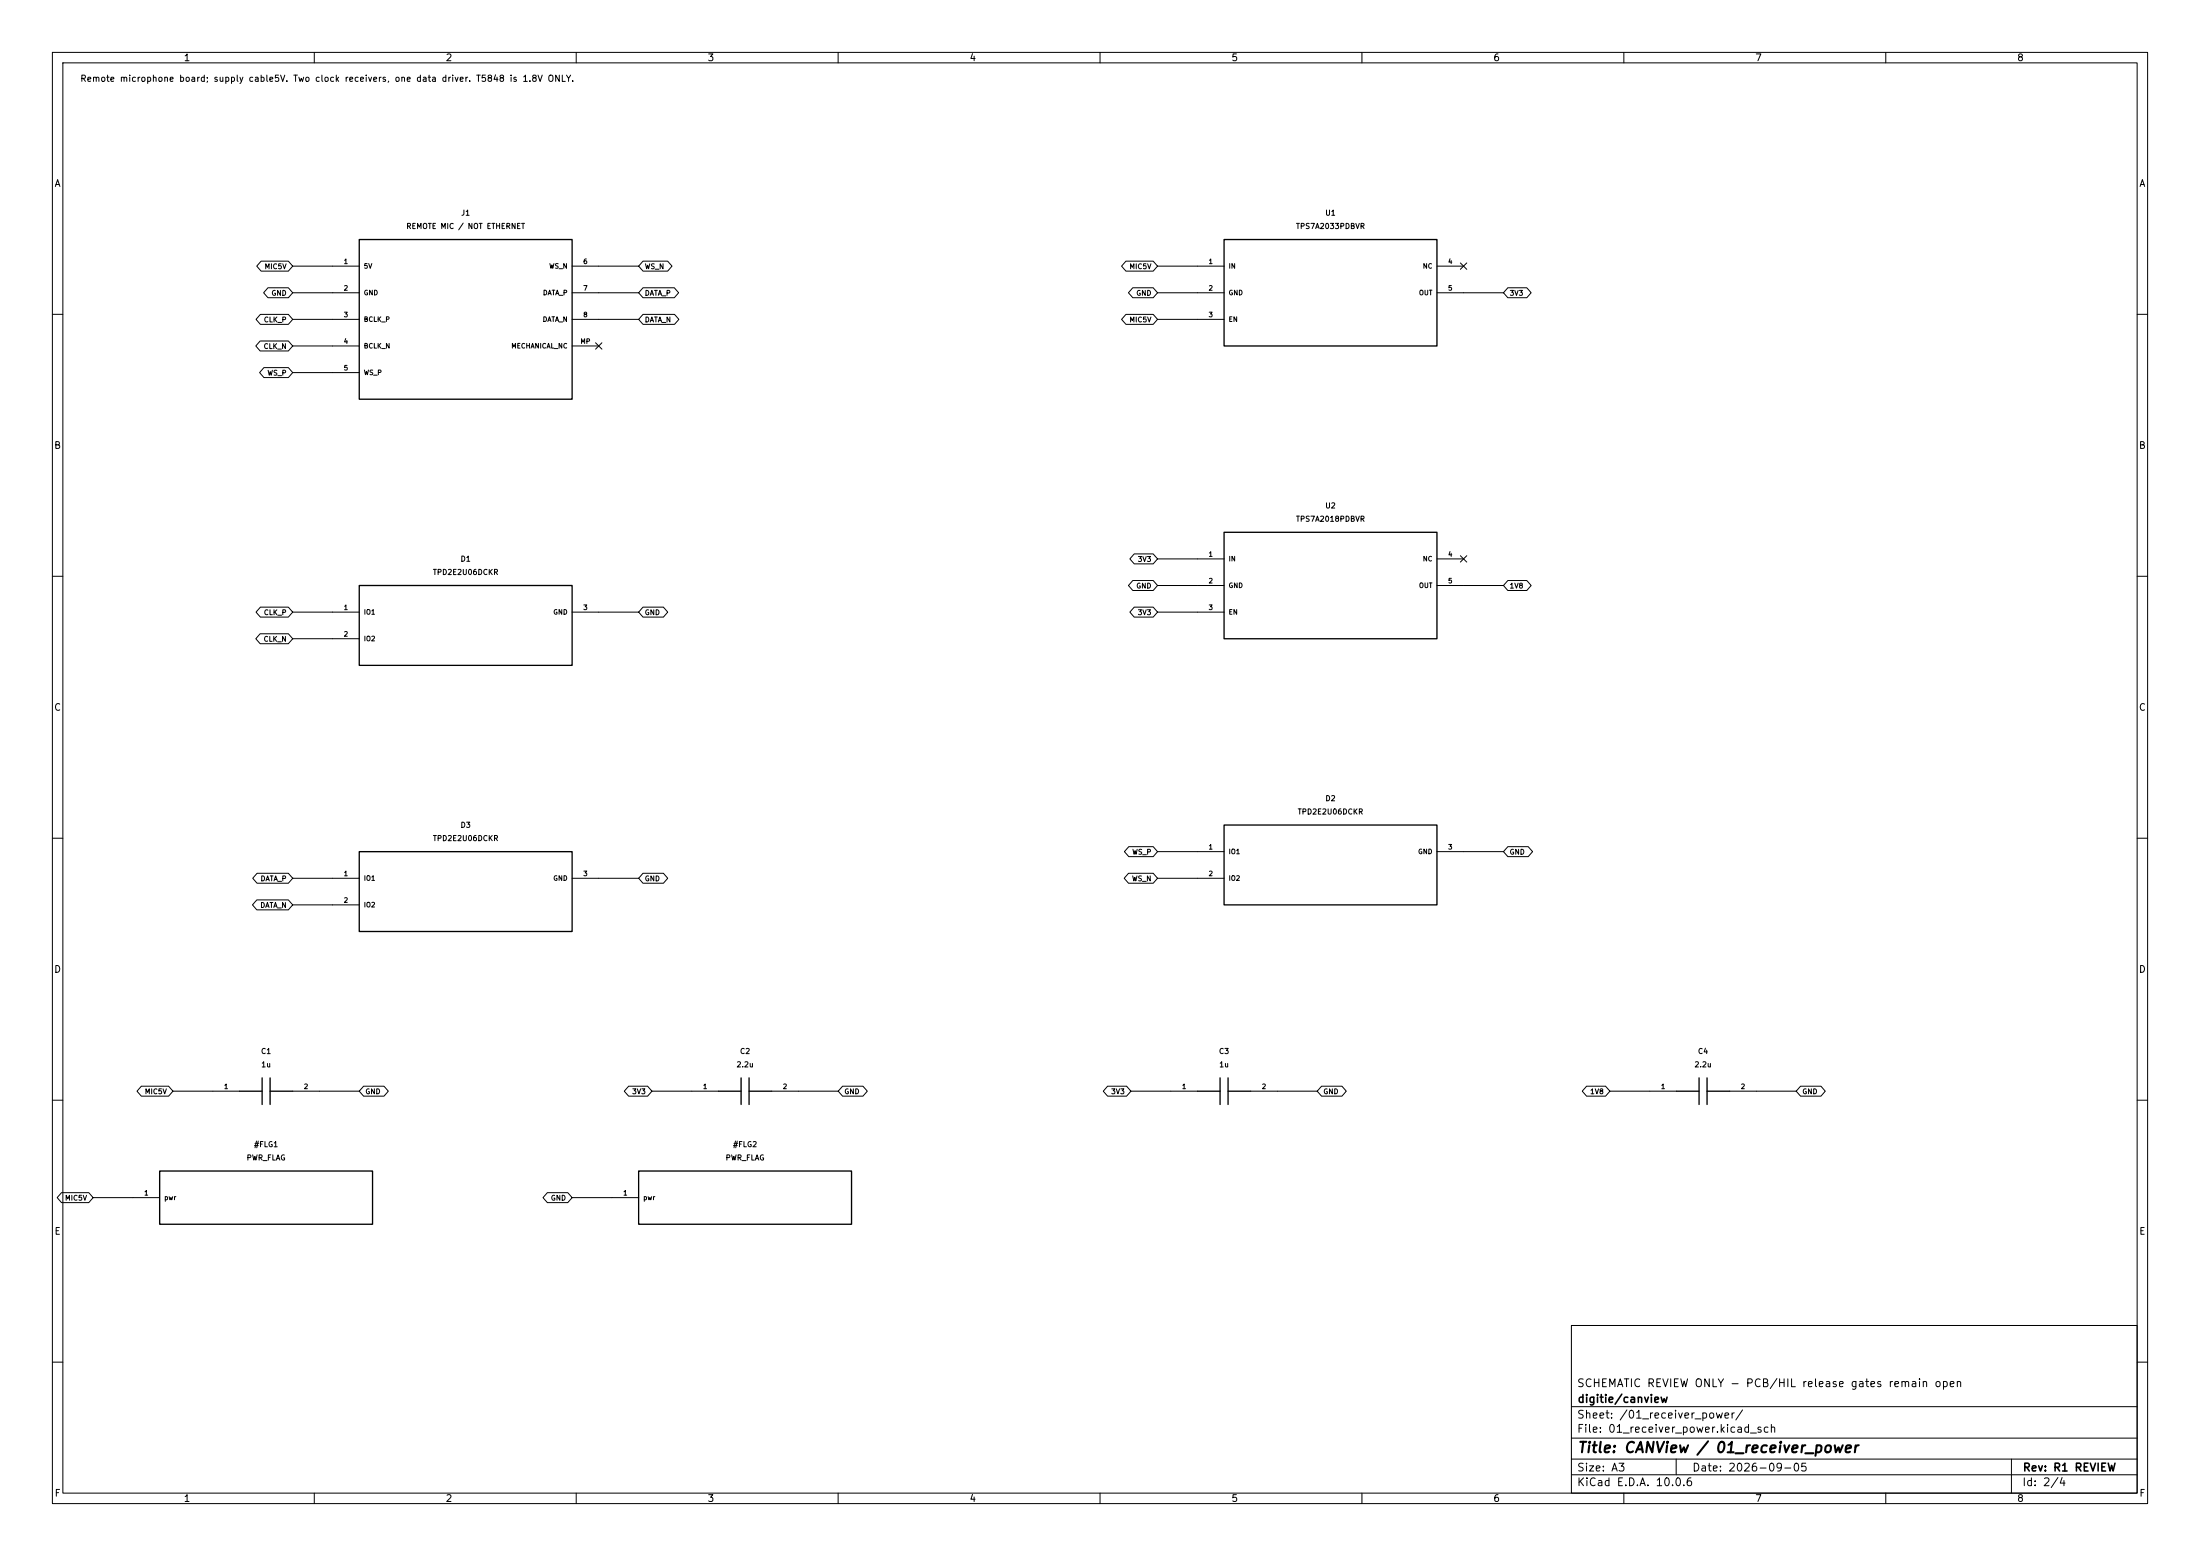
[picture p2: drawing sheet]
(kicad_sch (version 20250114) (generator "eeschema") (generator_version "10.0") (paper "A3") (title_block (title "CANView / 01_receiver_power") (date "2026-09-05") (rev "R1 REVIEW") (company "digitie/canview") (comment 1 "SCHEMATIC REVIEW ONLY - PCB/HIL release gates remain open"))
(lib_symbols (symbol "CANView:CANView_microphone_J1" (pin_names (offset 0.762)) (in_bom yes) (on_board yes)
(property "Reference" "J" (at 0.0000 20.3200 0)  (effects (font (size 1.0 1.0)) ))
(property "Value" "REMOTE MIC / NOT ETHERNET" (at 0.0000 17.7800 0)  (effects (font (size 1.0 1.0)) ))
(property "Footprint" "CANView:Connector_JST__JST_GH_SM08B-GHS-TB_1x08-1MP_P1.25mm_Horizontal" (at 0.0000 0.0000 0) (hide yes) (effects (font (size 1.0 1.0)) ))
(symbol "CANView_microphone_J1_0_1" (rectangle (start -20.32 15.24) (end 20.32 -15.24) (stroke (width 0.254) (type default)) (fill (type background))))
(symbol "CANView_microphone_J1_1_1"
(pin passive line (at -25.4 10.16 0) (length 5.08) (name "5V" (effects (font (size 0.9 0.9)) )) (number "1" (effects (font (size 0.9 0.9)) )))
(pin passive line (at -25.4 5.08 0) (length 5.08) (name "GND" (effects (font (size 0.9 0.9)) )) (number "2" (effects (font (size 0.9 0.9)) )))
(pin passive line (at -25.4 0.0 0) (length 5.08) (name "BCLK_P" (effects (font (size 0.9 0.9)) )) (number "3" (effects (font (size 0.9 0.9)) )))
(pin passive line (at -25.4 -5.08 0) (length 5.08) (name "BCLK_N" (effects (font (size 0.9 0.9)) )) (number "4" (effects (font (size 0.9 0.9)) )))
(pin passive line (at -25.4 -10.16 0) (length 5.08) (name "WS_P" (effects (font (size 0.9 0.9)) )) (number "5" (effects (font (size 0.9 0.9)) )))
(pin passive line (at 25.4 10.16 180) (length 5.08) (name "WS_N" (effects (font (size 0.9 0.9)) )) (number "6" (effects (font (size 0.9 0.9)) )))
(pin passive line (at 25.4 5.08 180) (length 5.08) (name "DATA_P" (effects (font (size 0.9 0.9)) )) (number "7" (effects (font (size 0.9 0.9)) )))
(pin passive line (at 25.4 0.0 180) (length 5.08) (name "DATA_N" (effects (font (size 0.9 0.9)) )) (number "8" (effects (font (size 0.9 0.9)) )))
(pin passive line (at 25.4 -5.08 180) (length 5.08) (name "MECHANICAL_NC" (effects (font (size 0.9 0.9)) )) (number "MP" (effects (font (size 0.9 0.9)) )))))
(symbol "CANView:CANView_microphone_U1" (pin_names (offset 0.762)) (in_bom yes) (on_board yes)
(property "Reference" "U" (at 0.0000 15.2400 0)  (effects (font (size 1.0 1.0)) ))
(property "Value" "TPS7A2033PDBVR" (at 0.0000 12.7000 0)  (effects (font (size 1.0 1.0)) ))
(property "Footprint" "CANView:Package_TO_SOT_SMD__SOT-23-5" (at 0.0000 0.0000 0) (hide yes) (effects (font (size 1.0 1.0)) ))
(symbol "CANView_microphone_U1_0_1" (rectangle (start -20.32 10.16) (end 20.32 -10.16) (stroke (width 0.254) (type default)) (fill (type background))))
(symbol "CANView_microphone_U1_1_1"
(pin power_in line (at -25.4 5.08 0) (length 5.08) (name "IN" (effects (font (size 0.9 0.9)) )) (number "1" (effects (font (size 0.9 0.9)) )))
(pin power_in line (at -25.4 0.0 0) (length 5.08) (name "GND" (effects (font (size 0.9 0.9)) )) (number "2" (effects (font (size 0.9 0.9)) )))
(pin input line (at -25.4 -5.08 0) (length 5.08) (name "EN" (effects (font (size 0.9 0.9)) )) (number "3" (effects (font (size 0.9 0.9)) )))
(pin passive line (at 25.4 5.08 180) (length 5.08) (name "NC" (effects (font (size 0.9 0.9)) )) (number "4" (effects (font (size 0.9 0.9)) )))
(pin power_out line (at 25.4 0.0 180) (length 5.08) (name "OUT" (effects (font (size 0.9 0.9)) )) (number "5" (effects (font (size 0.9 0.9)) )))))
(symbol "CANView:CANView_microphone_C1" (pin_names (offset 0.762) (hide yes)) (in_bom yes) (on_board yes)
(property "Reference" "C" (at 0.0000 7.6200 0)  (effects (font (size 1.0 1.0)) ))
(property "Value" "1u" (at 0.0000 5.0800 0)  (effects (font (size 1.0 1.0)) ))
(property "Footprint" "CANView:Capacitor_SMD__C_0603_1608Metric" (at 0.0000 0.0000 0) (hide yes) (effects (font (size 1.0 1.0)) ))
(symbol "CANView_microphone_C1_0_1" (polyline (pts (xy -0.762 -2.54) (xy -0.762 2.54)) (stroke (width 0.254) (type default)) (fill (type none)))(polyline (pts (xy 0.762 -2.54) (xy 0.762 2.54)) (stroke (width 0.254) (type default)) (fill (type none)))(polyline (pts (xy -5.08 0) (xy -0.762 0)) (stroke (width 0.254) (type default)) (fill (type none)))(polyline (pts (xy 0.762 0) (xy 5.08 0)) (stroke (width 0.254) (type default)) (fill (type none))))
(symbol "CANView_microphone_C1_1_1"
(pin passive line (at -10.16 0 0) (length 5.08) (name "1" (effects (font (size 0.9 0.9)) )) (number "1" (effects (font (size 0.9 0.9)) )))
(pin passive line (at 10.16 0 180) (length 5.08) (name "2" (effects (font (size 0.9 0.9)) )) (number "2" (effects (font (size 0.9 0.9)) )))))
(symbol "CANView:CANView_microphone_C2" (pin_names (offset 0.762) (hide yes)) (in_bom yes) (on_board yes)
(property "Reference" "C" (at 0.0000 7.6200 0)  (effects (font (size 1.0 1.0)) ))
(property "Value" "2.2u" (at 0.0000 5.0800 0)  (effects (font (size 1.0 1.0)) ))
(property "Footprint" "CANView:Capacitor_SMD__C_0603_1608Metric" (at 0.0000 0.0000 0) (hide yes) (effects (font (size 1.0 1.0)) ))
(symbol "CANView_microphone_C2_0_1" (polyline (pts (xy -0.762 -2.54) (xy -0.762 2.54)) (stroke (width 0.254) (type default)) (fill (type none)))(polyline (pts (xy 0.762 -2.54) (xy 0.762 2.54)) (stroke (width 0.254) (type default)) (fill (type none)))(polyline (pts (xy -5.08 0) (xy -0.762 0)) (stroke (width 0.254) (type default)) (fill (type none)))(polyline (pts (xy 0.762 0) (xy 5.08 0)) (stroke (width 0.254) (type default)) (fill (type none))))
(symbol "CANView_microphone_C2_1_1"
(pin passive line (at -10.16 0 0) (length 5.08) (name "1" (effects (font (size 0.9 0.9)) )) (number "1" (effects (font (size 0.9 0.9)) )))
(pin passive line (at 10.16 0 180) (length 5.08) (name "2" (effects (font (size 0.9 0.9)) )) (number "2" (effects (font (size 0.9 0.9)) )))))
(symbol "CANView:CANView_microphone_U2" (pin_names (offset 0.762)) (in_bom yes) (on_board yes)
(property "Reference" "U" (at 0.0000 15.2400 0)  (effects (font (size 1.0 1.0)) ))
(property "Value" "TPS7A2018PDBVR" (at 0.0000 12.7000 0)  (effects (font (size 1.0 1.0)) ))
(property "Footprint" "CANView:Package_TO_SOT_SMD__SOT-23-5" (at 0.0000 0.0000 0) (hide yes) (effects (font (size 1.0 1.0)) ))
(symbol "CANView_microphone_U2_0_1" (rectangle (start -20.32 10.16) (end 20.32 -10.16) (stroke (width 0.254) (type default)) (fill (type background))))
(symbol "CANView_microphone_U2_1_1"
(pin power_in line (at -25.4 5.08 0) (length 5.08) (name "IN" (effects (font (size 0.9 0.9)) )) (number "1" (effects (font (size 0.9 0.9)) )))
(pin power_in line (at -25.4 0.0 0) (length 5.08) (name "GND" (effects (font (size 0.9 0.9)) )) (number "2" (effects (font (size 0.9 0.9)) )))
(pin input line (at -25.4 -5.08 0) (length 5.08) (name "EN" (effects (font (size 0.9 0.9)) )) (number "3" (effects (font (size 0.9 0.9)) )))
(pin passive line (at 25.4 5.08 180) (length 5.08) (name "NC" (effects (font (size 0.9 0.9)) )) (number "4" (effects (font (size 0.9 0.9)) )))
(pin power_out line (at 25.4 0.0 180) (length 5.08) (name "OUT" (effects (font (size 0.9 0.9)) )) (number "5" (effects (font (size 0.9 0.9)) )))))
(symbol "CANView:CANView_microphone_C3" (pin_names (offset 0.762) (hide yes)) (in_bom yes) (on_board yes)
(property "Reference" "C" (at 0.0000 7.6200 0)  (effects (font (size 1.0 1.0)) ))
(property "Value" "1u" (at 0.0000 5.0800 0)  (effects (font (size 1.0 1.0)) ))
(property "Footprint" "CANView:Capacitor_SMD__C_0603_1608Metric" (at 0.0000 0.0000 0) (hide yes) (effects (font (size 1.0 1.0)) ))
(symbol "CANView_microphone_C3_0_1" (polyline (pts (xy -0.762 -2.54) (xy -0.762 2.54)) (stroke (width 0.254) (type default)) (fill (type none)))(polyline (pts (xy 0.762 -2.54) (xy 0.762 2.54)) (stroke (width 0.254) (type default)) (fill (type none)))(polyline (pts (xy -5.08 0) (xy -0.762 0)) (stroke (width 0.254) (type default)) (fill (type none)))(polyline (pts (xy 0.762 0) (xy 5.08 0)) (stroke (width 0.254) (type default)) (fill (type none))))
(symbol "CANView_microphone_C3_1_1"
(pin passive line (at -10.16 0 0) (length 5.08) (name "1" (effects (font (size 0.9 0.9)) )) (number "1" (effects (font (size 0.9 0.9)) )))
(pin passive line (at 10.16 0 180) (length 5.08) (name "2" (effects (font (size 0.9 0.9)) )) (number "2" (effects (font (size 0.9 0.9)) )))))
(symbol "CANView:CANView_microphone_C4" (pin_names (offset 0.762) (hide yes)) (in_bom yes) (on_board yes)
(property "Reference" "C" (at 0.0000 7.6200 0)  (effects (font (size 1.0 1.0)) ))
(property "Value" "2.2u" (at 0.0000 5.0800 0)  (effects (font (size 1.0 1.0)) ))
(property "Footprint" "CANView:Capacitor_SMD__C_0603_1608Metric" (at 0.0000 0.0000 0) (hide yes) (effects (font (size 1.0 1.0)) ))
(symbol "CANView_microphone_C4_0_1" (polyline (pts (xy -0.762 -2.54) (xy -0.762 2.54)) (stroke (width 0.254) (type default)) (fill (type none)))(polyline (pts (xy 0.762 -2.54) (xy 0.762 2.54)) (stroke (width 0.254) (type default)) (fill (type none)))(polyline (pts (xy -5.08 0) (xy -0.762 0)) (stroke (width 0.254) (type default)) (fill (type none)))(polyline (pts (xy 0.762 0) (xy 5.08 0)) (stroke (width 0.254) (type default)) (fill (type none))))
(symbol "CANView_microphone_C4_1_1"
(pin passive line (at -10.16 0 0) (length 5.08) (name "1" (effects (font (size 0.9 0.9)) )) (number "1" (effects (font (size 0.9 0.9)) )))
(pin passive line (at 10.16 0 180) (length 5.08) (name "2" (effects (font (size 0.9 0.9)) )) (number "2" (effects (font (size 0.9 0.9)) )))))
(symbol "CANView:CANView_microphone_D1" (pin_names (offset 0.762)) (in_bom yes) (on_board yes)
(property "Reference" "D" (at 0.0000 12.7000 0)  (effects (font (size 1.0 1.0)) ))
(property "Value" "TPD2E2U06DCKR" (at 0.0000 10.1600 0)  (effects (font (size 1.0 1.0)) ))
(property "Footprint" "CANView:Package_TO_SOT_SMD__SOT-323_SC-70" (at 0.0000 0.0000 0) (hide yes) (effects (font (size 1.0 1.0)) ))
(symbol "CANView_microphone_D1_0_1" (rectangle (start -20.32 7.62) (end 20.32 -7.62) (stroke (width 0.254) (type default)) (fill (type background))))
(symbol "CANView_microphone_D1_1_1"
(pin passive line (at -25.4 2.54 0) (length 5.08) (name "IO1" (effects (font (size 0.9 0.9)) )) (number "1" (effects (font (size 0.9 0.9)) )))
(pin passive line (at -25.4 -2.54 0) (length 5.08) (name "IO2" (effects (font (size 0.9 0.9)) )) (number "2" (effects (font (size 0.9 0.9)) )))
(pin passive line (at 25.4 2.54 180) (length 5.08) (name "GND" (effects (font (size 0.9 0.9)) )) (number "3" (effects (font (size 0.9 0.9)) )))))
(symbol "CANView:CANView_microphone_D2" (pin_names (offset 0.762)) (in_bom yes) (on_board yes)
(property "Reference" "D" (at 0.0000 12.7000 0)  (effects (font (size 1.0 1.0)) ))
(property "Value" "TPD2E2U06DCKR" (at 0.0000 10.1600 0)  (effects (font (size 1.0 1.0)) ))
(property "Footprint" "CANView:Package_TO_SOT_SMD__SOT-323_SC-70" (at 0.0000 0.0000 0) (hide yes) (effects (font (size 1.0 1.0)) ))
(symbol "CANView_microphone_D2_0_1" (rectangle (start -20.32 7.62) (end 20.32 -7.62) (stroke (width 0.254) (type default)) (fill (type background))))
(symbol "CANView_microphone_D2_1_1"
(pin passive line (at -25.4 2.54 0) (length 5.08) (name "IO1" (effects (font (size 0.9 0.9)) )) (number "1" (effects (font (size 0.9 0.9)) )))
(pin passive line (at -25.4 -2.54 0) (length 5.08) (name "IO2" (effects (font (size 0.9 0.9)) )) (number "2" (effects (font (size 0.9 0.9)) )))
(pin passive line (at 25.4 2.54 180) (length 5.08) (name "GND" (effects (font (size 0.9 0.9)) )) (number "3" (effects (font (size 0.9 0.9)) )))))
(symbol "CANView:CANView_microphone_D3" (pin_names (offset 0.762)) (in_bom yes) (on_board yes)
(property "Reference" "D" (at 0.0000 12.7000 0)  (effects (font (size 1.0 1.0)) ))
(property "Value" "TPD2E2U06DCKR" (at 0.0000 10.1600 0)  (effects (font (size 1.0 1.0)) ))
(property "Footprint" "CANView:Package_TO_SOT_SMD__SOT-323_SC-70" (at 0.0000 0.0000 0) (hide yes) (effects (font (size 1.0 1.0)) ))
(symbol "CANView_microphone_D3_0_1" (rectangle (start -20.32 7.62) (end 20.32 -7.62) (stroke (width 0.254) (type default)) (fill (type background))))
(symbol "CANView_microphone_D3_1_1"
(pin passive line (at -25.4 2.54 0) (length 5.08) (name "IO1" (effects (font (size 0.9 0.9)) )) (number "1" (effects (font (size 0.9 0.9)) )))
(pin passive line (at -25.4 -2.54 0) (length 5.08) (name "IO2" (effects (font (size 0.9 0.9)) )) (number "2" (effects (font (size 0.9 0.9)) )))
(pin passive line (at 25.4 2.54 180) (length 5.08) (name "GND" (effects (font (size 0.9 0.9)) )) (number "3" (effects (font (size 0.9 0.9)) )))))
(symbol "CANView:CANView_microphone_#FLG1" (pin_names (offset 0.762)) (in_bom no) (on_board no)
(property "Reference" "#" (at 0.0000 10.1600 0)  (effects (font (size 1.0 1.0)) ))
(property "Value" "PWR_FLAG" (at 0.0000 7.6200 0)  (effects (font (size 1.0 1.0)) ))
(property "Footprint" "" (at 0.0000 0.0000 0) (hide yes) (effects (font (size 1.0 1.0)) ))
(symbol "CANView_microphone_#FLG1_0_1" (rectangle (start -20.32 5.08) (end 20.32 -5.08) (stroke (width 0.254) (type default)) (fill (type background))))
(symbol "CANView_microphone_#FLG1_1_1"
(pin power_out line (at -25.4 0.0 0) (length 5.08) (name "pwr" (effects (font (size 0.9 0.9)) )) (number "1" (effects (font (size 0.9 0.9)) )))))
(symbol "CANView:CANView_microphone_#FLG2" (pin_names (offset 0.762)) (in_bom no) (on_board no)
(property "Reference" "#" (at 0.0000 10.1600 0)  (effects (font (size 1.0 1.0)) ))
(property "Value" "PWR_FLAG" (at 0.0000 7.6200 0)  (effects (font (size 1.0 1.0)) ))
(property "Footprint" "" (at 0.0000 0.0000 0) (hide yes) (effects (font (size 1.0 1.0)) ))
(symbol "CANView_microphone_#FLG2_0_1" (rectangle (start -20.32 5.08) (end 20.32 -5.08) (stroke (width 0.254) (type default)) (fill (type background))))
(symbol "CANView_microphone_#FLG2_1_1"
(pin power_out line (at -25.4 0.0 0) (length 5.08) (name "pwr" (effects (font (size 0.9 0.9)) )) (number "1" (effects (font (size 0.9 0.9)) ))))))
(text "Remote microphone board; supply cable5V. Two clock receivers, one data driver. T5848 is 1.8V ONLY." (at 15.24 15.24 0) (effects (font (size 1.2 1.2)) (justify left)))
(symbol (lib_id "CANView:CANView_microphone_J1") (at 88.9000 60.9600 0) (unit 1) (in_bom yes) (on_board yes) (dnp no) (property "Reference" "J1" (at 88.9000 40.6400 0)  (effects (font (size 1.0 1.0)) ))(property "Value" "REMOTE MIC / NOT ETHERNET" (at 88.9000 43.1800 0)  (effects (font (size 1.0 1.0)) ))(property "Footprint" "CANView:Connector_JST__JST_GH_SM08B-GHS-TB_1x08-1MP_P1.25mm_Horizontal" (at 88.9000 60.9600 0) (hide yes) (effects (font (size 1.0 1.0)) ))(property "MPN" "SM08B-GHS-TB(LF)(SN)" (at 88.9000 60.9600 0) (hide yes) (effects (font (size 1.0 1.0)) ))(property "Specification" "8-wire4twisted-pairs; keyed GH8 both ends;1:1 cable <=3m design target, SI qualification required" (at 88.9000 60.9600 0) (hide yes) (effects (font (size 1.0 1.0)) ))(property "Source" "jst-gh" (at 88.9000 60.9600 0) (hide yes) (effects (font (size 1.0 1.0)) ))(property "Assembly" "FIT" (at 88.9000 60.9600 0) (hide yes) (effects (font (size 1.0 1.0)) )))
(wire (pts (xy 63.5000 50.8000) (xy 55.8800 50.8000)) (stroke (width 0) (type default)))
(global_label "MIC5V" (shape bidirectional) (at 55.8800 50.8000 180) (effects (font (size 0.95 0.95)) (justify right)) (property "Intersheetrefs" "${INTERSHEET_REFS}" (at 55.8800 50.8000 0) (hide yes) (effects (font (size 1.0 1.0)) )))
(wire (pts (xy 63.5000 55.8800) (xy 55.8800 55.8800)) (stroke (width 0) (type default)))
(global_label "GND" (shape bidirectional) (at 55.8800 55.8800 180) (effects (font (size 0.95 0.95)) (justify right)) (property "Intersheetrefs" "${INTERSHEET_REFS}" (at 55.8800 55.8800 0) (hide yes) (effects (font (size 1.0 1.0)) )))
(wire (pts (xy 63.5000 60.9600) (xy 55.8800 60.9600)) (stroke (width 0) (type default)))
(global_label "CLK_P" (shape bidirectional) (at 55.8800 60.9600 180) (effects (font (size 0.95 0.95)) (justify right)) (property "Intersheetrefs" "${INTERSHEET_REFS}" (at 55.8800 60.9600 0) (hide yes) (effects (font (size 1.0 1.0)) )))
(wire (pts (xy 63.5000 66.0400) (xy 55.8800 66.0400)) (stroke (width 0) (type default)))
(global_label "CLK_N" (shape bidirectional) (at 55.8800 66.0400 180) (effects (font (size 0.95 0.95)) (justify right)) (property "Intersheetrefs" "${INTERSHEET_REFS}" (at 55.8800 66.0400 0) (hide yes) (effects (font (size 1.0 1.0)) )))
(wire (pts (xy 63.5000 71.1200) (xy 55.8800 71.1200)) (stroke (width 0) (type default)))
(global_label "WS_P" (shape bidirectional) (at 55.8800 71.1200 180) (effects (font (size 0.95 0.95)) (justify right)) (property "Intersheetrefs" "${INTERSHEET_REFS}" (at 55.8800 71.1200 0) (hide yes) (effects (font (size 1.0 1.0)) )))
(wire (pts (xy 114.3000 50.8000) (xy 121.9200 50.8000)) (stroke (width 0) (type default)))
(global_label "WS_N" (shape bidirectional) (at 121.9200 50.8000 0) (effects (font (size 0.95 0.95)) (justify left)) (property "Intersheetrefs" "${INTERSHEET_REFS}" (at 121.9200 50.8000 0) (hide yes) (effects (font (size 1.0 1.0)) )))
(wire (pts (xy 114.3000 55.8800) (xy 121.9200 55.8800)) (stroke (width 0) (type default)))
(global_label "DATA_P" (shape bidirectional) (at 121.9200 55.8800 0) (effects (font (size 0.95 0.95)) (justify left)) (property "Intersheetrefs" "${INTERSHEET_REFS}" (at 121.9200 55.8800 0) (hide yes) (effects (font (size 1.0 1.0)) )))
(wire (pts (xy 114.3000 60.9600) (xy 121.9200 60.9600)) (stroke (width 0) (type default)))
(global_label "DATA_N" (shape bidirectional) (at 121.9200 60.9600 0) (effects (font (size 0.95 0.95)) (justify left)) (property "Intersheetrefs" "${INTERSHEET_REFS}" (at 121.9200 60.9600 0) (hide yes) (effects (font (size 1.0 1.0)) )))
(no_connect (at 114.3000 66.0400))
(symbol (lib_id "CANView:CANView_microphone_U1") (at 254.0000 55.8800 0) (unit 1) (in_bom yes) (on_board yes) (dnp no) (property "Reference" "U1" (at 254.0000 40.6400 0)  (effects (font (size 1.0 1.0)) ))(property "Value" "TPS7A2033PDBVR" (at 254.0000 43.1800 0)  (effects (font (size 1.0 1.0)) ))(property "Footprint" "CANView:Package_TO_SOT_SMD__SOT-23-5" (at 254.0000 55.8800 0) (hide yes) (effects (font (size 1.0 1.0)) ))(property "MPN" "TPS7A2033PDBVR" (at 254.0000 55.8800 0) (hide yes) (effects (font (size 1.0 1.0)) ))(property "Specification" "300mA LDO; fixed 3.3V; 1uF effective output minimum" (at 254.0000 55.8800 0) (hide yes) (effects (font (size 1.0 1.0)) ))(property "Source" "tps7a20: p4 DBV pins, input/output capacitor requirements" (at 254.0000 55.8800 0) (hide yes) (effects (font (size 1.0 1.0)) ))(property "Assembly" "FIT" (at 254.0000 55.8800 0) (hide yes) (effects (font (size 1.0 1.0)) )))
(wire (pts (xy 228.6000 50.8000) (xy 220.9800 50.8000)) (stroke (width 0) (type default)))
(global_label "MIC5V" (shape bidirectional) (at 220.9800 50.8000 180) (effects (font (size 0.95 0.95)) (justify right)) (property "Intersheetrefs" "${INTERSHEET_REFS}" (at 220.9800 50.8000 0) (hide yes) (effects (font (size 1.0 1.0)) )))
(wire (pts (xy 228.6000 55.8800) (xy 220.9800 55.8800)) (stroke (width 0) (type default)))
(global_label "GND" (shape bidirectional) (at 220.9800 55.8800 180) (effects (font (size 0.95 0.95)) (justify right)) (property "Intersheetrefs" "${INTERSHEET_REFS}" (at 220.9800 55.8800 0) (hide yes) (effects (font (size 1.0 1.0)) )))
(wire (pts (xy 228.6000 60.9600) (xy 220.9800 60.9600)) (stroke (width 0) (type default)))
(global_label "MIC5V" (shape bidirectional) (at 220.9800 60.9600 180) (effects (font (size 0.95 0.95)) (justify right)) (property "Intersheetrefs" "${INTERSHEET_REFS}" (at 220.9800 60.9600 0) (hide yes) (effects (font (size 1.0 1.0)) )))
(no_connect (at 279.4000 50.8000))
(wire (pts (xy 279.4000 55.8800) (xy 287.0200 55.8800)) (stroke (width 0) (type default)))
(global_label "3V3" (shape bidirectional) (at 287.0200 55.8800 0) (effects (font (size 0.95 0.95)) (justify left)) (property "Intersheetrefs" "${INTERSHEET_REFS}" (at 287.0200 55.8800 0) (hide yes) (effects (font (size 1.0 1.0)) )))
(symbol (lib_id "CANView:CANView_microphone_C1") (at 50.8000 208.2800 0) (unit 1) (in_bom yes) (on_board yes) (dnp no) (property "Reference" "C1" (at 50.8000 200.6600 0)  (effects (font (size 1.0 1.0)) ))(property "Value" "1u" (at 50.8000 203.2000 0)  (effects (font (size 1.0 1.0)) ))(property "Footprint" "CANView:Capacitor_SMD__C_0603_1608Metric" (at 50.8000 208.2800 0) (hide yes) (effects (font (size 1.0 1.0)) ))(property "MPN" "GEN-C-0603-1u-16V-X7R" (at 50.8000 208.2800 0) (hide yes) (effects (font (size 1.0 1.0)) ))(property "Specification" "16V; ±10%; X7R; -55..125C; verify effective capacitance under DC bias" (at 50.8000 208.2800 0) (hide yes) (effects (font (size 1.0 1.0)) ))(property "Source" "" (at 50.8000 208.2800 0) (hide yes) (effects (font (size 1.0 1.0)) ))(property "Assembly" "FIT" (at 50.8000 208.2800 0) (hide yes) (effects (font (size 1.0 1.0)) )))
(wire (pts (xy 40.6400 208.2800) (xy 33.0200 208.2800)) (stroke (width 0) (type default)))
(global_label "MIC5V" (shape bidirectional) (at 33.0200 208.2800 180) (effects (font (size 0.95 0.95)) (justify right)) (property "Intersheetrefs" "${INTERSHEET_REFS}" (at 33.0200 208.2800 0) (hide yes) (effects (font (size 1.0 1.0)) )))
(wire (pts (xy 60.9600 208.2800) (xy 68.5800 208.2800)) (stroke (width 0) (type default)))
(global_label "GND" (shape bidirectional) (at 68.5800 208.2800 0) (effects (font (size 0.95 0.95)) (justify left)) (property "Intersheetrefs" "${INTERSHEET_REFS}" (at 68.5800 208.2800 0) (hide yes) (effects (font (size 1.0 1.0)) )))
(symbol (lib_id "CANView:CANView_microphone_C2") (at 142.2400 208.2800 0) (unit 1) (in_bom yes) (on_board yes) (dnp no) (property "Reference" "C2" (at 142.2400 200.6600 0)  (effects (font (size 1.0 1.0)) ))(property "Value" "2.2u" (at 142.2400 203.2000 0)  (effects (font (size 1.0 1.0)) ))(property "Footprint" "CANView:Capacitor_SMD__C_0603_1608Metric" (at 142.2400 208.2800 0) (hide yes) (effects (font (size 1.0 1.0)) ))(property "MPN" "GEN-C-0603-2.2u-16V-X7R" (at 142.2400 208.2800 0) (hide yes) (effects (font (size 1.0 1.0)) ))(property "Specification" "16V; ±10%; X7R; -55..125C; verify effective capacitance under DC bias" (at 142.2400 208.2800 0) (hide yes) (effects (font (size 1.0 1.0)) ))(property "Source" "" (at 142.2400 208.2800 0) (hide yes) (effects (font (size 1.0 1.0)) ))(property "Assembly" "FIT" (at 142.2400 208.2800 0) (hide yes) (effects (font (size 1.0 1.0)) )))
(wire (pts (xy 132.0800 208.2800) (xy 124.4600 208.2800)) (stroke (width 0) (type default)))
(global_label "3V3" (shape bidirectional) (at 124.4600 208.2800 180) (effects (font (size 0.95 0.95)) (justify right)) (property "Intersheetrefs" "${INTERSHEET_REFS}" (at 124.4600 208.2800 0) (hide yes) (effects (font (size 1.0 1.0)) )))
(wire (pts (xy 152.4000 208.2800) (xy 160.0200 208.2800)) (stroke (width 0) (type default)))
(global_label "GND" (shape bidirectional) (at 160.0200 208.2800 0) (effects (font (size 0.95 0.95)) (justify left)) (property "Intersheetrefs" "${INTERSHEET_REFS}" (at 160.0200 208.2800 0) (hide yes) (effects (font (size 1.0 1.0)) )))
(symbol (lib_id "CANView:CANView_microphone_U2") (at 254.0000 111.7600 0) (unit 1) (in_bom yes) (on_board yes) (dnp no) (property "Reference" "U2" (at 254.0000 96.5200 0)  (effects (font (size 1.0 1.0)) ))(property "Value" "TPS7A2018PDBVR" (at 254.0000 99.0600 0)  (effects (font (size 1.0 1.0)) ))(property "Footprint" "CANView:Package_TO_SOT_SMD__SOT-23-5" (at 254.0000 111.7600 0) (hide yes) (effects (font (size 1.0 1.0)) ))(property "MPN" "TPS7A2018PDBVR" (at 254.0000 111.7600 0) (hide yes) (effects (font (size 1.0 1.0)) ))(property "Specification" "300mA LDO; fixed 1.8V; 1uF effective output minimum" (at 254.0000 111.7600 0) (hide yes) (effects (font (size 1.0 1.0)) ))(property "Source" "tps7a20: p4 DBV pins, input/output capacitor requirements" (at 254.0000 111.7600 0) (hide yes) (effects (font (size 1.0 1.0)) ))(property "Assembly" "FIT" (at 254.0000 111.7600 0) (hide yes) (effects (font (size 1.0 1.0)) )))
(wire (pts (xy 228.6000 106.6800) (xy 220.9800 106.6800)) (stroke (width 0) (type default)))
(global_label "3V3" (shape bidirectional) (at 220.9800 106.6800 180) (effects (font (size 0.95 0.95)) (justify right)) (property "Intersheetrefs" "${INTERSHEET_REFS}" (at 220.9800 106.6800 0) (hide yes) (effects (font (size 1.0 1.0)) )))
(wire (pts (xy 228.6000 111.7600) (xy 220.9800 111.7600)) (stroke (width 0) (type default)))
(global_label "GND" (shape bidirectional) (at 220.9800 111.7600 180) (effects (font (size 0.95 0.95)) (justify right)) (property "Intersheetrefs" "${INTERSHEET_REFS}" (at 220.9800 111.7600 0) (hide yes) (effects (font (size 1.0 1.0)) )))
(wire (pts (xy 228.6000 116.8400) (xy 220.9800 116.8400)) (stroke (width 0) (type default)))
(global_label "3V3" (shape bidirectional) (at 220.9800 116.8400 180) (effects (font (size 0.95 0.95)) (justify right)) (property "Intersheetrefs" "${INTERSHEET_REFS}" (at 220.9800 116.8400 0) (hide yes) (effects (font (size 1.0 1.0)) )))
(no_connect (at 279.4000 106.6800))
(wire (pts (xy 279.4000 111.7600) (xy 287.0200 111.7600)) (stroke (width 0) (type default)))
(global_label "1V8" (shape bidirectional) (at 287.0200 111.7600 0) (effects (font (size 0.95 0.95)) (justify left)) (property "Intersheetrefs" "${INTERSHEET_REFS}" (at 287.0200 111.7600 0) (hide yes) (effects (font (size 1.0 1.0)) )))
(symbol (lib_id "CANView:CANView_microphone_C3") (at 233.6800 208.2800 0) (unit 1) (in_bom yes) (on_board yes) (dnp no) (property "Reference" "C3" (at 233.6800 200.6600 0)  (effects (font (size 1.0 1.0)) ))(property "Value" "1u" (at 233.6800 203.2000 0)  (effects (font (size 1.0 1.0)) ))(property "Footprint" "CANView:Capacitor_SMD__C_0603_1608Metric" (at 233.6800 208.2800 0) (hide yes) (effects (font (size 1.0 1.0)) ))(property "MPN" "GEN-C-0603-1u-16V-X7R" (at 233.6800 208.2800 0) (hide yes) (effects (font (size 1.0 1.0)) ))(property "Specification" "16V; ±10%; X7R; -55..125C; verify effective capacitance under DC bias" (at 233.6800 208.2800 0) (hide yes) (effects (font (size 1.0 1.0)) ))(property "Source" "" (at 233.6800 208.2800 0) (hide yes) (effects (font (size 1.0 1.0)) ))(property "Assembly" "FIT" (at 233.6800 208.2800 0) (hide yes) (effects (font (size 1.0 1.0)) )))
(wire (pts (xy 223.5200 208.2800) (xy 215.9000 208.2800)) (stroke (width 0) (type default)))
(global_label "3V3" (shape bidirectional) (at 215.9000 208.2800 180) (effects (font (size 0.95 0.95)) (justify right)) (property "Intersheetrefs" "${INTERSHEET_REFS}" (at 215.9000 208.2800 0) (hide yes) (effects (font (size 1.0 1.0)) )))
(wire (pts (xy 243.8400 208.2800) (xy 251.4600 208.2800)) (stroke (width 0) (type default)))
(global_label "GND" (shape bidirectional) (at 251.4600 208.2800 0) (effects (font (size 0.95 0.95)) (justify left)) (property "Intersheetrefs" "${INTERSHEET_REFS}" (at 251.4600 208.2800 0) (hide yes) (effects (font (size 1.0 1.0)) )))
(symbol (lib_id "CANView:CANView_microphone_C4") (at 325.1200 208.2800 0) (unit 1) (in_bom yes) (on_board yes) (dnp no) (property "Reference" "C4" (at 325.1200 200.6600 0)  (effects (font (size 1.0 1.0)) ))(property "Value" "2.2u" (at 325.1200 203.2000 0)  (effects (font (size 1.0 1.0)) ))(property "Footprint" "CANView:Capacitor_SMD__C_0603_1608Metric" (at 325.1200 208.2800 0) (hide yes) (effects (font (size 1.0 1.0)) ))(property "MPN" "GEN-C-0603-2.2u-16V-X7R" (at 325.1200 208.2800 0) (hide yes) (effects (font (size 1.0 1.0)) ))(property "Specification" "16V; ±10%; X7R; -55..125C; verify effective capacitance under DC bias" (at 325.1200 208.2800 0) (hide yes) (effects (font (size 1.0 1.0)) ))(property "Source" "" (at 325.1200 208.2800 0) (hide yes) (effects (font (size 1.0 1.0)) ))(property "Assembly" "FIT" (at 325.1200 208.2800 0) (hide yes) (effects (font (size 1.0 1.0)) )))
(wire (pts (xy 314.9600 208.2800) (xy 307.3400 208.2800)) (stroke (width 0) (type default)))
(global_label "1V8" (shape bidirectional) (at 307.3400 208.2800 180) (effects (font (size 0.95 0.95)) (justify right)) (property "Intersheetrefs" "${INTERSHEET_REFS}" (at 307.3400 208.2800 0) (hide yes) (effects (font (size 1.0 1.0)) )))
(wire (pts (xy 335.2800 208.2800) (xy 342.9000 208.2800)) (stroke (width 0) (type default)))
(global_label "GND" (shape bidirectional) (at 342.9000 208.2800 0) (effects (font (size 0.95 0.95)) (justify left)) (property "Intersheetrefs" "${INTERSHEET_REFS}" (at 342.9000 208.2800 0) (hide yes) (effects (font (size 1.0 1.0)) )))
(symbol (lib_id "CANView:CANView_microphone_D1") (at 88.9000 119.3800 0) (unit 1) (in_bom yes) (on_board yes) (dnp no) (property "Reference" "D1" (at 88.9000 106.6800 0)  (effects (font (size 1.0 1.0)) ))(property "Value" "TPD2E2U06DCKR" (at 88.9000 109.2200 0)  (effects (font (size 1.0 1.0)) ))(property "Footprint" "CANView:Package_TO_SOT_SMD__SOT-323_SC-70" (at 88.9000 119.3800 0) (hide yes) (effects (font (size 1.0 1.0)) ))(property "MPN" "TPD2E2U06DCKR" (at 88.9000 119.3800 0) (hide yes) (effects (font (size 1.0 1.0)) ))(property "Specification" "5.5V standoff;1.5pF typical; ESD only, not DC overvoltage protection" (at 88.9000 119.3800 0) (hide yes) (effects (font (size 1.0 1.0)) ))(property "Source" "tpd2e2u06:p3 DCK pins1/2=IO,pin3=GND" (at 88.9000 119.3800 0) (hide yes) (effects (font (size 1.0 1.0)) ))(property "Assembly" "FIT" (at 88.9000 119.3800 0) (hide yes) (effects (font (size 1.0 1.0)) )))
(wire (pts (xy 63.5000 116.8400) (xy 55.8800 116.8400)) (stroke (width 0) (type default)))
(global_label "CLK_P" (shape bidirectional) (at 55.8800 116.8400 180) (effects (font (size 0.95 0.95)) (justify right)) (property "Intersheetrefs" "${INTERSHEET_REFS}" (at 55.8800 116.8400 0) (hide yes) (effects (font (size 1.0 1.0)) )))
(wire (pts (xy 63.5000 121.9200) (xy 55.8800 121.9200)) (stroke (width 0) (type default)))
(global_label "CLK_N" (shape bidirectional) (at 55.8800 121.9200 180) (effects (font (size 0.95 0.95)) (justify right)) (property "Intersheetrefs" "${INTERSHEET_REFS}" (at 55.8800 121.9200 0) (hide yes) (effects (font (size 1.0 1.0)) )))
(wire (pts (xy 114.3000 116.8400) (xy 121.9200 116.8400)) (stroke (width 0) (type default)))
(global_label "GND" (shape bidirectional) (at 121.9200 116.8400 0) (effects (font (size 0.95 0.95)) (justify left)) (property "Intersheetrefs" "${INTERSHEET_REFS}" (at 121.9200 116.8400 0) (hide yes) (effects (font (size 1.0 1.0)) )))
(symbol (lib_id "CANView:CANView_microphone_D2") (at 254.0000 165.1000 0) (unit 1) (in_bom yes) (on_board yes) (dnp no) (property "Reference" "D2" (at 254.0000 152.4000 0)  (effects (font (size 1.0 1.0)) ))(property "Value" "TPD2E2U06DCKR" (at 254.0000 154.9400 0)  (effects (font (size 1.0 1.0)) ))(property "Footprint" "CANView:Package_TO_SOT_SMD__SOT-323_SC-70" (at 254.0000 165.1000 0) (hide yes) (effects (font (size 1.0 1.0)) ))(property "MPN" "TPD2E2U06DCKR" (at 254.0000 165.1000 0) (hide yes) (effects (font (size 1.0 1.0)) ))(property "Specification" "5.5V standoff;1.5pF typical; ESD only, not DC overvoltage protection" (at 254.0000 165.1000 0) (hide yes) (effects (font (size 1.0 1.0)) ))(property "Source" "tpd2e2u06:p3 DCK pins1/2=IO,pin3=GND" (at 254.0000 165.1000 0) (hide yes) (effects (font (size 1.0 1.0)) ))(property "Assembly" "FIT" (at 254.0000 165.1000 0) (hide yes) (effects (font (size 1.0 1.0)) )))
(wire (pts (xy 228.6000 162.5600) (xy 220.9800 162.5600)) (stroke (width 0) (type default)))
(global_label "WS_P" (shape bidirectional) (at 220.9800 162.5600 180) (effects (font (size 0.95 0.95)) (justify right)) (property "Intersheetrefs" "${INTERSHEET_REFS}" (at 220.9800 162.5600 0) (hide yes) (effects (font (size 1.0 1.0)) )))
(wire (pts (xy 228.6000 167.6400) (xy 220.9800 167.6400)) (stroke (width 0) (type default)))
(global_label "WS_N" (shape bidirectional) (at 220.9800 167.6400 180) (effects (font (size 0.95 0.95)) (justify right)) (property "Intersheetrefs" "${INTERSHEET_REFS}" (at 220.9800 167.6400 0) (hide yes) (effects (font (size 1.0 1.0)) )))
(wire (pts (xy 279.4000 162.5600) (xy 287.0200 162.5600)) (stroke (width 0) (type default)))
(global_label "GND" (shape bidirectional) (at 287.0200 162.5600 0) (effects (font (size 0.95 0.95)) (justify left)) (property "Intersheetrefs" "${INTERSHEET_REFS}" (at 287.0200 162.5600 0) (hide yes) (effects (font (size 1.0 1.0)) )))
(symbol (lib_id "CANView:CANView_microphone_D3") (at 88.9000 170.1800 0) (unit 1) (in_bom yes) (on_board yes) (dnp no) (property "Reference" "D3" (at 88.9000 157.4800 0)  (effects (font (size 1.0 1.0)) ))(property "Value" "TPD2E2U06DCKR" (at 88.9000 160.0200 0)  (effects (font (size 1.0 1.0)) ))(property "Footprint" "CANView:Package_TO_SOT_SMD__SOT-323_SC-70" (at 88.9000 170.1800 0) (hide yes) (effects (font (size 1.0 1.0)) ))(property "MPN" "TPD2E2U06DCKR" (at 88.9000 170.1800 0) (hide yes) (effects (font (size 1.0 1.0)) ))(property "Specification" "5.5V standoff;1.5pF typical; ESD only, not DC overvoltage protection" (at 88.9000 170.1800 0) (hide yes) (effects (font (size 1.0 1.0)) ))(property "Source" "tpd2e2u06:p3 DCK pins1/2=IO,pin3=GND" (at 88.9000 170.1800 0) (hide yes) (effects (font (size 1.0 1.0)) ))(property "Assembly" "FIT" (at 88.9000 170.1800 0) (hide yes) (effects (font (size 1.0 1.0)) )))
(wire (pts (xy 63.5000 167.6400) (xy 55.8800 167.6400)) (stroke (width 0) (type default)))
(global_label "DATA_P" (shape bidirectional) (at 55.8800 167.6400 180) (effects (font (size 0.95 0.95)) (justify right)) (property "Intersheetrefs" "${INTERSHEET_REFS}" (at 55.8800 167.6400 0) (hide yes) (effects (font (size 1.0 1.0)) )))
(wire (pts (xy 63.5000 172.7200) (xy 55.8800 172.7200)) (stroke (width 0) (type default)))
(global_label "DATA_N" (shape bidirectional) (at 55.8800 172.7200 180) (effects (font (size 0.95 0.95)) (justify right)) (property "Intersheetrefs" "${INTERSHEET_REFS}" (at 55.8800 172.7200 0) (hide yes) (effects (font (size 1.0 1.0)) )))
(wire (pts (xy 114.3000 167.6400) (xy 121.9200 167.6400)) (stroke (width 0) (type default)))
(global_label "GND" (shape bidirectional) (at 121.9200 167.6400 0) (effects (font (size 0.95 0.95)) (justify left)) (property "Intersheetrefs" "${INTERSHEET_REFS}" (at 121.9200 167.6400 0) (hide yes) (effects (font (size 1.0 1.0)) )))
(symbol (lib_id "CANView:CANView_microphone_#FLG1") (at 50.8000 228.6000 0) (unit 1) (in_bom no) (on_board no) (dnp no) (property "Reference" "#FLG1" (at 50.8000 218.4400 0)  (effects (font (size 1.0 1.0)) ))(property "Value" "PWR_FLAG" (at 50.8000 220.9800 0)  (effects (font (size 1.0 1.0)) ))(property "Footprint" "" (at 50.8000 228.6000 0) (hide yes) (effects (font (size 1.0 1.0)) ))(property "MPN" "PWR_FLAG" (at 50.8000 228.6000 0) (hide yes) (effects (font (size 1.0 1.0)) ))(property "Specification" "ERC source declaration, NOT a physical component" (at 50.8000 228.6000 0) (hide yes) (effects (font (size 1.0 1.0)) ))(property "Source" "Cable5V from fused controller adapter" (at 50.8000 228.6000 0) (hide yes) (effects (font (size 1.0 1.0)) ))(property "Assembly" "FIT" (at 50.8000 228.6000 0) (hide yes) (effects (font (size 1.0 1.0)) )))
(wire (pts (xy 25.4000 228.6000) (xy 17.7800 228.6000)) (stroke (width 0) (type default)))
(global_label "MIC5V" (shape bidirectional) (at 17.7800 228.6000 180) (effects (font (size 0.95 0.95)) (justify right)) (property "Intersheetrefs" "${INTERSHEET_REFS}" (at 17.7800 228.6000 0) (hide yes) (effects (font (size 1.0 1.0)) )))
(symbol (lib_id "CANView:CANView_microphone_#FLG2") (at 142.2400 228.6000 0) (unit 1) (in_bom no) (on_board no) (dnp no) (property "Reference" "#FLG2" (at 142.2400 218.4400 0)  (effects (font (size 1.0 1.0)) ))(property "Value" "PWR_FLAG" (at 142.2400 220.9800 0)  (effects (font (size 1.0 1.0)) ))(property "Footprint" "" (at 142.2400 228.6000 0) (hide yes) (effects (font (size 1.0 1.0)) ))(property "MPN" "PWR_FLAG" (at 142.2400 228.6000 0) (hide yes) (effects (font (size 1.0 1.0)) ))(property "Specification" "ERC source declaration, NOT a physical component" (at 142.2400 228.6000 0) (hide yes) (effects (font (size 1.0 1.0)) ))(property "Source" "Cable ground conductor" (at 142.2400 228.6000 0) (hide yes) (effects (font (size 1.0 1.0)) ))(property "Assembly" "FIT" (at 142.2400 228.6000 0) (hide yes) (effects (font (size 1.0 1.0)) )))
(wire (pts (xy 116.8400 228.6000) (xy 109.2200 228.6000)) (stroke (width 0) (type default)))
(global_label "GND" (shape bidirectional) (at 109.2200 228.6000 180) (effects (font (size 0.95 0.95)) (justify right)) (property "Intersheetrefs" "${INTERSHEET_REFS}" (at 109.2200 228.6000 0) (hide yes) (effects (font (size 1.0 1.0)) ))))
